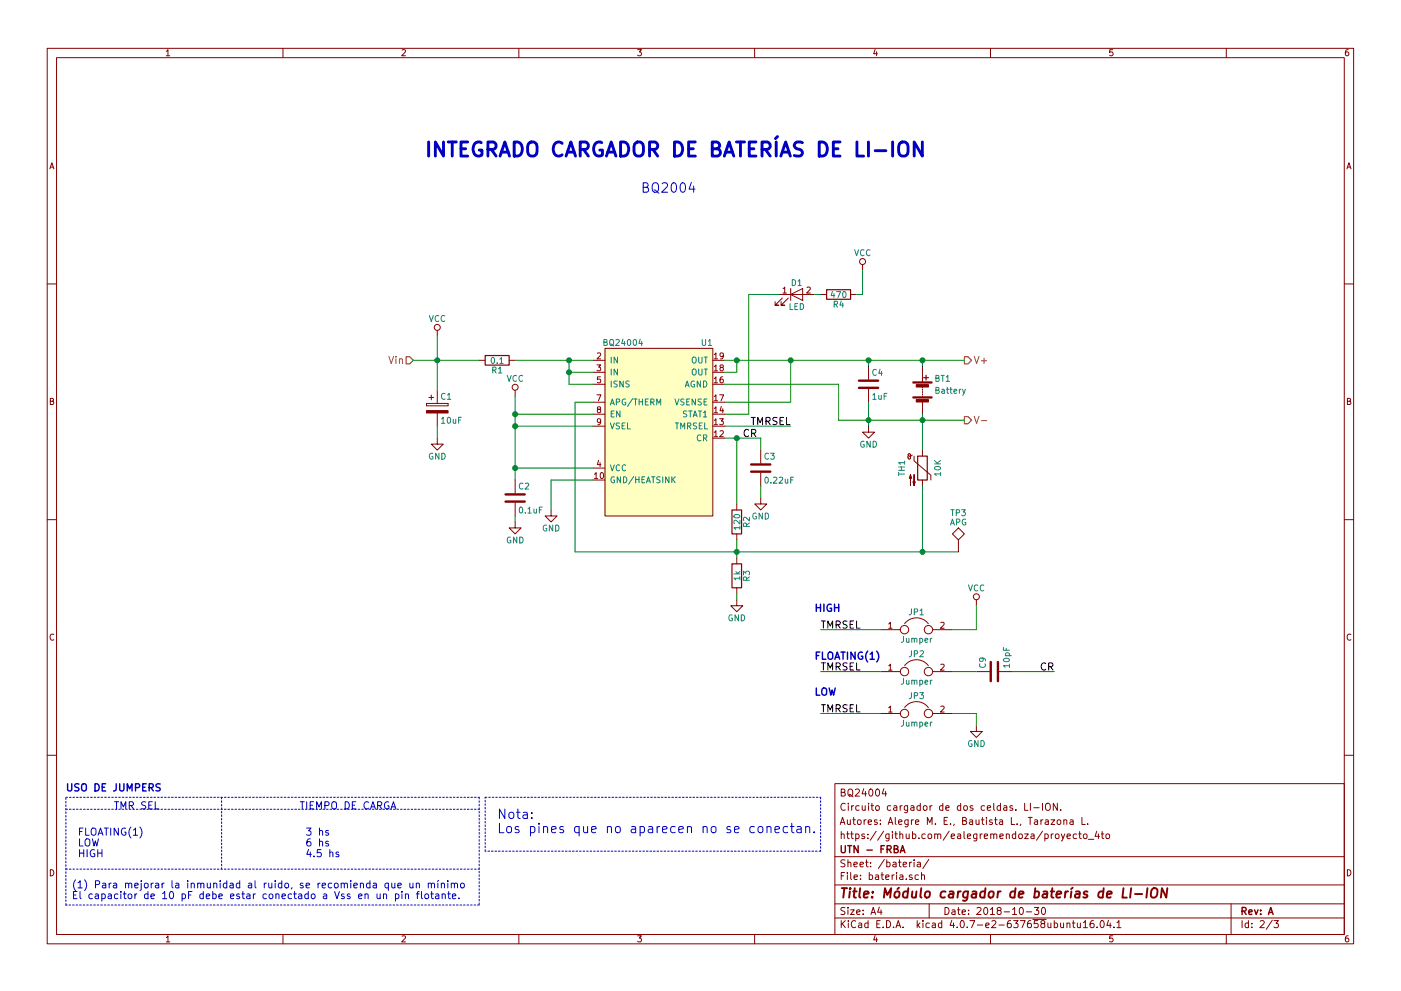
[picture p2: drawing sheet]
EESchema Schematic File Version 2
LIBS:power
LIBS:device
LIBS:switches
LIBS:relays
LIBS:motors
LIBS:transistors
LIBS:conn
LIBS:linear
LIBS:regul
LIBS:74xx
LIBS:cmos4000
LIBS:adc-dac
LIBS:memory
LIBS:xilinx
LIBS:microcontrollers
LIBS:dsp
LIBS:microchip
LIBS:analog_switches
LIBS:motorola
LIBS:texas
LIBS:intel
LIBS:audio
LIBS:interface
LIBS:digital-audio
LIBS:philips
LIBS:display
LIBS:cypress
LIBS:siliconi
LIBS:opto
LIBS:atmel
LIBS:contrib
LIBS:valves
LIBS:bq24004
LIBS:lm2575
LIBS:lm2940
LIBS:cargador-cache
EELAYER 25 0
EELAYER END
$Descr A4 11693 8268
encoding utf-8
Sheet 2 3
Title "Módulo cargador de baterías de LI-ION"
Date "2018-10-30"
Rev "A"
Comp "UTN - FRBA"
Comment1 "https://github.com/ealegremendoza/proyecto_4to"
Comment2 "Autores: Alegre M. E., Bautista L., Tarazona L."
Comment3 "Circuito cargador de dos celdas. LI-ION."
Comment4 "BQ24004"
$EndDescr
$Comp
L BQ24004 U1
U 1 1
P 5500 3750
F 0 "U1" H 5900 4650 50  0000 C CNN
F 1 "BQ24004" H 5200 4650 50  0000 C CNN
F 2 "Housings_SSOP:HTSSOP-20-1EP_4.4x6.5mm_Pitch0.65mm_ThermalPad" H 5900 4650 50  0001 C CNN
F 3 "" H 5900 4650 50  0001 C CNN
	1    5500 3750
	1    0    0    -1  
$EndComp
Text HLabel 3450 3000 0    60   Input ~ 0
Vin
$Comp
L R R1
U 1 1
P 4150 3000
F 0 "R1" V 4230 3000 50  0000 C CNN
F 1 "0.1" V 4150 3000 50  0000 C CNN
F 2 "Resistors_SMD:R_2512_HandSoldering" V 4080 3000 50  0001 C CNN
F 3 "" H 4150 3000 50  0001 C CNN
	1    4150 3000
	0    1    1    0   
$EndComp
$Comp
L CP C1
U 1 1
P 3650 3400
F 0 "C1" H 3675 3500 50  0000 L CNN
F 1 "10uF" H 3675 3300 50  0000 L CNN
F 2 "Capacitors_Tantalum_SMD:CP_Tantalum_Case-A_EIA-3216-18_Hand" H 3688 3250 50  0001 C CNN
F 3 "" H 3650 3400 50  0001 C CNN
	1    3650 3400
	1    0    0    -1  
$EndComp
$Comp
L VCC #PWR07
U 1 1
P 3650 2800
F 0 "#PWR07" H 3650 2650 50  0001 C CNN
F 1 "VCC" H 3650 2950 50  0000 C CNN
F 2 "" H 3650 2800 50  0001 C CNN
F 3 "" H 3650 2800 50  0001 C CNN
	1    3650 2800
	1    0    0    -1  
$EndComp
$Comp
L GND #PWR08
U 1 1
P 3650 3650
F 0 "#PWR08" H 3650 3400 50  0001 C CNN
F 1 "GND" H 3650 3500 50  0000 C CNN
F 2 "" H 3650 3650 50  0001 C CNN
F 3 "" H 3650 3650 50  0001 C CNN
	1    3650 3650
	1    0    0    -1  
$EndComp
$Comp
L VCC #PWR09
U 1 1
P 4300 3300
F 0 "#PWR09" H 4300 3150 50  0001 C CNN
F 1 "VCC" H 4300 3450 50  0000 C CNN
F 2 "" H 4300 3300 50  0001 C CNN
F 3 "" H 4300 3300 50  0001 C CNN
	1    4300 3300
	1    0    0    -1  
$EndComp
$Comp
L VCC #PWR010
U 1 1
P 7200 2250
F 0 "#PWR010" H 7200 2100 50  0001 C CNN
F 1 "VCC" H 7200 2400 50  0000 C CNN
F 2 "" H 7200 2250 50  0001 C CNN
F 3 "" H 7200 2250 50  0001 C CNN
	1    7200 2250
	1    0    0    -1  
$EndComp
$Comp
L GND #PWR011
U 1 1
P 4300 4350
F 0 "#PWR011" H 4300 4100 50  0001 C CNN
F 1 "GND" H 4300 4200 50  0000 C CNN
F 2 "" H 4300 4350 50  0001 C CNN
F 3 "" H 4300 4350 50  0001 C CNN
	1    4300 4350
	1    0    0    -1  
$EndComp
$Comp
L GND #PWR012
U 1 1
P 4600 4250
F 0 "#PWR012" H 4600 4000 50  0001 C CNN
F 1 "GND" H 4600 4100 50  0000 C CNN
F 2 "" H 4600 4250 50  0001 C CNN
F 3 "" H 4600 4250 50  0001 C CNN
	1    4600 4250
	1    0    0    -1  
$EndComp
$Comp
L GND #PWR013
U 1 1
P 6150 5000
F 0 "#PWR013" H 6150 4750 50  0001 C CNN
F 1 "GND" H 6150 4850 50  0000 C CNN
F 2 "" H 6150 5000 50  0001 C CNN
F 3 "" H 6150 5000 50  0001 C CNN
	1    6150 5000
	1    0    0    -1  
$EndComp
$Comp
L GND #PWR014
U 1 1
P 6350 4150
F 0 "#PWR014" H 6350 3900 50  0001 C CNN
F 1 "GND" H 6350 4000 50  0000 C CNN
F 2 "" H 6350 4150 50  0001 C CNN
F 3 "" H 6350 4150 50  0001 C CNN
	1    6350 4150
	1    0    0    -1  
$EndComp
$Comp
L R R2
U 1 1
P 6150 4350
F 0 "R2" V 6230 4350 50  0000 C CNN
F 1 "120" V 6150 4350 50  0000 C CNN
F 2 "Resistors_SMD:R_0805_HandSoldering" V 6080 4350 50  0001 C CNN
F 3 "" H 6150 4350 50  0001 C CNN
	1    6150 4350
	1    0    0    -1  
$EndComp
$Comp
L R R3
U 1 1
P 6150 4800
F 0 "R3" V 6230 4800 50  0000 C CNN
F 1 "1k" V 6150 4800 50  0000 C CNN
F 2 "Resistors_SMD:R_0805_HandSoldering" V 6080 4800 50  0001 C CNN
F 3 "" H 6150 4800 50  0001 C CNN
	1    6150 4800
	1    0    0    -1  
$EndComp
$Comp
L VCC #PWR015
U 1 1
P 8150 5050
F 0 "#PWR015" H 8150 4900 50  0001 C CNN
F 1 "VCC" H 8150 5200 50  0000 C CNN
F 2 "" H 8150 5050 50  0001 C CNN
F 3 "" H 8150 5050 50  0001 C CNN
	1    8150 5050
	1    0    0    -1  
$EndComp
$Comp
L LED D1
U 1 1
P 6650 2450
F 0 "D1" H 6650 2550 50  0000 C CNN
F 1 "LED" H 6650 2350 50  0000 C CNN
F 2 "LEDs:LED_1206_HandSoldering" H 6650 2450 50  0001 C CNN
F 3 "" H 6650 2450 50  0001 C CNN
	1    6650 2450
	1    0    0    -1  
$EndComp
$Comp
L R R4
U 1 1
P 7000 2450
F 0 "R4" V 7080 2450 50  0000 C CNN
F 1 "470" V 7000 2450 50  0000 C CNN
F 2 "Resistors_SMD:R_0805_HandSoldering" V 6930 2450 50  0001 C CNN
F 3 "" H 7000 2450 50  0001 C CNN
	1    7000 2450
	0    1    1    0   
$EndComp
$Comp
L Battery BT1
U 1 1
P 7700 3250
F 0 "BT1" H 7800 3350 50  0000 L CNN
F 1 "Battery" H 7800 3250 50  0000 L CNN
F 2 "TerminalBlock:TerminalBlock_bornier-2_P5.08mm" V 7700 3310 50  0001 C CNN
F 3 "" V 7700 3310 50  0001 C CNN
	1    7700 3250
	1    0    0    -1  
$EndComp
$Comp
L GND #PWR016
U 1 1
P 7250 3550
F 0 "#PWR016" H 7250 3300 50  0001 C CNN
F 1 "GND" H 7250 3400 50  0000 C CNN
F 2 "" H 7250 3550 50  0001 C CNN
F 3 "" H 7250 3550 50  0001 C CNN
	1    7250 3550
	1    0    0    -1  
$EndComp
$Comp
L Thermistor_NTC TH1
U 1 1
P 7700 3900
F 0 "TH1" V 7525 3900 50  0000 C CNN
F 1 "10K" V 7825 3900 50  0000 C CNN
F 2 "Resistors_THT:R_Axial_DIN0207_L6.3mm_D2.5mm_P2.54mm_Vertical" H 7700 3950 50  0001 C CNN
F 3 "" H 7700 3950 50  0001 C CNN
	1    7700 3900
	1    0    0    -1  
$EndComp
Text HLabel 8050 3500 2    60   Output ~ 0
V-
Text HLabel 8050 3000 2    60   Output ~ 0
V+
$Comp
L C C3
U 1 1
P 6350 3900
F 0 "C3" H 6375 4000 50  0000 L CNN
F 1 "0.22uF" H 6375 3800 50  0000 L CNN
F 2 "Capacitors_SMD:C_0805_HandSoldering" H 6388 3750 50  0001 C CNN
F 3 "" H 6350 3900 50  0001 C CNN
	1    6350 3900
	1    0    0    -1  
$EndComp
$Comp
L C C2
U 1 1
P 4300 4150
F 0 "C2" H 4325 4250 50  0000 L CNN
F 1 "0.1uF" H 4325 4050 50  0000 L CNN
F 2 "Capacitors_SMD:C_0805_HandSoldering" H 4338 4000 50  0001 C CNN
F 3 "" H 4300 4150 50  0001 C CNN
	1    4300 4150
	1    0    0    -1  
$EndComp
$Comp
L C C4
U 1 1
P 7250 3200
F 0 "C4" H 7275 3300 50  0000 L CNN
F 1 "1uF" H 7275 3100 50  0000 L CNN
F 2 "Capacitors_SMD:C_0805_HandSoldering" H 7288 3050 50  0001 C CNN
F 3 "" H 7250 3200 50  0001 C CNN
	1    7250 3200
	1    0    0    -1  
$EndComp
$Comp
L TEST TP3
U 1 1
P 8000 4600
F 0 "TP3" H 8000 4900 50  0000 C BNN
F 1 "APG" H 8000 4850 50  0000 C CNN
F 2 "TestPoint:TestPoint_Plated_Hole_D2.0mm" H 8000 4600 50  0001 C CNN
F 3 "" H 8000 4600 50  0001 C CNN
	1    8000 4600
	1    0    0    -1  
$EndComp
$Comp
L GND #PWR017
U 1 1
P 8150 6050
F 0 "#PWR017" H 8150 5800 50  0001 C CNN
F 1 "GND" H 8150 5900 50  0000 C CNN
F 2 "" H 8150 6050 50  0001 C CNN
F 3 "" H 8150 6050 50  0001 C CNN
	1    8150 6050
	1    0    0    -1  
$EndComp
Text Label 6200 3650 0    60   ~ 0
CR
$Comp
L Jumper JP1
U 1 1
P 7650 5250
F 0 "JP1" H 7650 5400 50  0000 C CNN
F 1 "Jumper" H 7650 5170 50  0000 C CNN
F 2 "Pin_Headers:Pin_Header_Straight_1x02_Pitch2.54mm" H 7650 5250 50  0001 C CNN
F 3 "" H 7650 5250 50  0001 C CNN
	1    7650 5250
	1    0    0    -1  
$EndComp
$Comp
L Jumper JP2
U 1 1
P 7650 5600
F 0 "JP2" H 7650 5750 50  0000 C CNN
F 1 "Jumper" H 7650 5520 50  0000 C CNN
F 2 "Pin_Headers:Pin_Header_Straight_1x02_Pitch2.54mm" H 7650 5600 50  0001 C CNN
F 3 "" H 7650 5600 50  0001 C CNN
	1    7650 5600
	1    0    0    -1  
$EndComp
$Comp
L Jumper JP3
U 1 1
P 7650 5950
F 0 "JP3" H 7650 6100 50  0000 C CNN
F 1 "Jumper" H 7650 5870 50  0000 C CNN
F 2 "Pin_Headers:Pin_Header_Straight_1x02_Pitch2.54mm" H 7650 5950 50  0001 C CNN
F 3 "" H 7650 5950 50  0001 C CNN
	1    7650 5950
	1    0    0    -1  
$EndComp
Text Label 6600 3550 2    60   ~ 0
TMRSEL
Text Label 6850 5250 0    60   ~ 0
TMRSEL
Text Label 6850 5600 0    60   ~ 0
TMRSEL
Text Label 6850 5950 0    60   ~ 0
TMRSEL
Text Label 8800 5600 2    60   ~ 0
CR
$Comp
L C C9
U 1 1
P 8300 5600
F 0 "C9" H 8325 5700 50  0000 L CNN
F 1 "10pF" H 8325 5500 50  0000 L CNN
F 2 "Capacitors_SMD:C_0805_HandSoldering" H 8338 5450 50  0001 C CNN
F 3 "" H 8300 5600 50  0001 C CNN
	1    8300 5600
	0    -1   -1   0   
$EndComp
Text Notes 3550 1300 0    118  ~ 24
INTEGRADO CARGADOR DE BATERÍAS DE LI-ION
Text Notes 5350 1600 0    79   ~ 0
BQ2004
Text Notes 4150 6950 0    79   ~ 0
Nota:\nLos pines que no aparecen no se conectan.
Text Notes 650  7150 0    60   ~ 0
FLOATING(1)\nLOW\nHIGH
Text Notes 2550 7150 0    60   ~ 0
3 hs\n6 hs\n4.5 hs
Text Notes 950  6750 0    60   ~ 0
TMR SEL
Text Notes 2500 6750 0    60   ~ 0
TIEMPO DE CARGA
Text Notes 600  7500 0    60   ~ 0
(1) Para mejorar la inmunidad al ruido, se recomienda que un mínimo\nEl capacitor de 10 pF debe estar conectado a Vss en un pin flotante.
Text Notes 550  6600 0    60   ~ 12
USO DE JUMPERS
Text Notes 6800 5100 0    60   ~ 12
HIGH
Text Notes 6800 5500 0    60   ~ 12
FLOATING(1)
Text Notes 6800 5800 0    60   ~ 12
LOW
Wire Wire Line
	3650 2800 3650 3250
Wire Wire Line
	3450 3000 4000 3000
Connection ~ 3650 3000
Wire Wire Line
	3650 3550 3650 3650
Wire Wire Line
	4300 3000 4950 3000
Wire Wire Line
	4750 3000 4750 3200
Wire Wire Line
	4750 3100 4950 3100
Connection ~ 4750 3000
Wire Wire Line
	4750 3200 4950 3200
Connection ~ 4750 3100
Wire Wire Line
	4300 3450 4950 3450
Connection ~ 4300 3450
Wire Wire Line
	4300 3550 4950 3550
Connection ~ 4300 3550
Wire Wire Line
	4300 3900 4950 3900
Connection ~ 4300 3900
Wire Wire Line
	4950 4000 4600 4000
Wire Wire Line
	4600 4000 4600 4250
Wire Wire Line
	4300 3300 4300 4000
Wire Wire Line
	4300 4300 4300 4350
Wire Wire Line
	4950 3350 4800 3350
Wire Wire Line
	6150 3650 6150 4200
Wire Wire Line
	6150 5000 6150 4950
Wire Wire Line
	6150 4500 6150 4650
Wire Wire Line
	4800 4600 8000 4600
Connection ~ 6150 4600
Wire Wire Line
	4800 3350 4800 4600
Wire Wire Line
	6350 3650 6350 3750
Connection ~ 6150 3650
Wire Wire Line
	6350 4150 6350 4050
Wire Wire Line
	6250 3450 6050 3450
Wire Wire Line
	6250 2450 6250 3450
Wire Wire Line
	6250 2450 6500 2450
Wire Wire Line
	6800 2450 6850 2450
Wire Wire Line
	7150 2450 7200 2450
Wire Wire Line
	7200 2450 7200 2250
Wire Wire Line
	6050 3000 8050 3000
Wire Wire Line
	6150 3100 6150 3000
Connection ~ 6150 3000
Wire Wire Line
	6050 3350 6600 3350
Wire Wire Line
	6600 3350 6600 3000
Connection ~ 6600 3000
Wire Wire Line
	6050 3200 7000 3200
Wire Wire Line
	7000 3200 7000 3500
Wire Wire Line
	7250 3050 7250 3000
Connection ~ 7250 3000
Wire Wire Line
	7000 3500 8050 3500
Wire Wire Line
	7250 3350 7250 3550
Connection ~ 7250 3500
Wire Wire Line
	7700 3000 7700 3050
Wire Wire Line
	7700 3450 7700 3750
Connection ~ 7700 3500
Wire Wire Line
	7700 4600 7700 4050
Connection ~ 7700 3000
Connection ~ 7700 4600
Wire Wire Line
	6050 3100 6150 3100
Wire Wire Line
	6050 3650 6350 3650
Wire Wire Line
	6050 3550 6600 3550
Wire Wire Line
	7350 5250 6850 5250
Wire Wire Line
	7350 5600 6850 5600
Wire Wire Line
	7350 5950 6850 5950
Wire Wire Line
	7950 5250 8150 5250
Wire Wire Line
	8150 5250 8150 5050
Wire Wire Line
	7950 5600 8150 5600
Wire Wire Line
	7950 5950 8150 5950
Wire Wire Line
	8150 5950 8150 6050
Wire Wire Line
	8450 5600 8800 5600
Wire Notes Line
	4050 6650 6850 6650
Wire Notes Line
	6850 6650 6850 7100
Wire Notes Line
	6850 7100 4050 7100
Wire Notes Line
	4050 7100 4050 6650
Wire Notes Line
	550  6650 4000 6650
Wire Notes Line
	4000 6650 4000 7550
Wire Notes Line
	4000 7550 550  7550
Wire Notes Line
	550  7550 550  6650
Wire Notes Line
	550  6750 4000 6750
Wire Notes Line
	550  7250 4000 7250
Wire Notes Line
	1850 6650 1850 7250
$EndSCHEMATC
